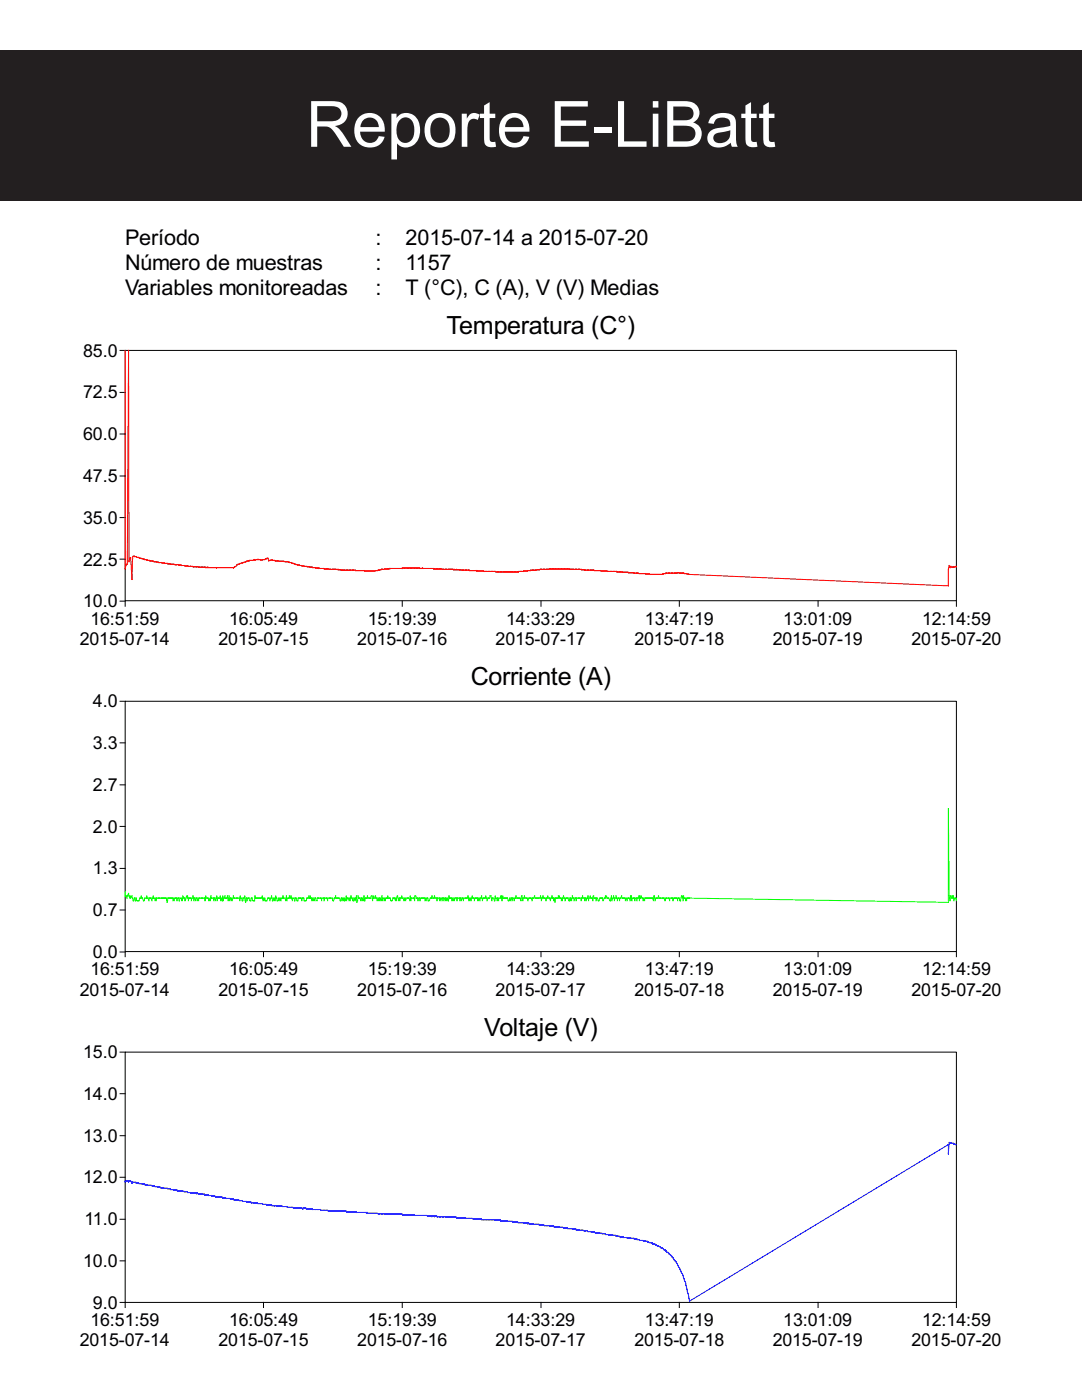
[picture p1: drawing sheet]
<svg xmlns="http://www.w3.org/2000/svg" width="216mm" height="279mm" viewBox="0 0 216 279" stroke-linecap="round" stroke-linejoin="round" font-family="sans-serif">
<path d="M0 10h215.9v30h-215.9z" fill="#231f20"/>
<g fill="none" stroke="#000" stroke-width=".2">
<path d="M24 78.3h1M24 69.9h1M25 69.9h165.8v50h-165.8zM24 95h1M24 86.6h1M24 120h1v1M24 111.6h1M24 103.3h1M52.6 120v1M80.3 120v1M107.9 120v1M135.6 120v1"/>
<path d="M163.2 120v1M190.8 120v1M24 140h1M25 140h165.8v49.9h-165.8zM24 156.6h1M24 148.3h1M24 173.3h1M24 164.9h1M24 190h1v.9M24 181.6h1M52.6 190v.9M80.3 190v.9"/>
<path d="M107.9 190v.9M135.6 190v.9M163.2 190v.9M190.8 190v.9M24 218.3h1M24 210h1M25 210h165.8v49.9h-165.8zM24 234.9h1M24 226.7h1M24 259.9h1v1M24 251.6h1M24 243.3h1"/>
<path d="M52.6 259.9v1M80.3 259.9v1M107.9 259.9v1M135.6 259.9v1M163.2 259.9v1M190.8 259.9v1"/>
</g>
<path d="M25 69.9v43.6l.1-.7 .3-.2 .3-42.7v42.2l.1-.5 .3-.3 .2 4.4 .2-4.6a1.56 1.56 0 0 1 1.4 .3l3.8 .9 6.8 .8 4.7 .3h3.4l.3-.3a4.2 4.2 0 0 1 2-.9l.9-.4 1.7-.2a3.3 3.3 0 0 0 2-.2l.1 .5a1.23 1.23 0 0 1 1.3 0l2.6 .2 2.7 .8 3.4 .6 3.9 .1 .6 .2 6.7 .2 1.3-.4 1.6-.1 6.6-.1 3.9 .2h2.9l.6 .2h1.9l3 .2 6.9 .1 4.3-.5 5.8-.1 9.4 .5 6.8 .6h2.3l.7-.2 2.6-.1 2 .3 51.8 2.3v-3.3l.2-.7 .2 .4 .1-.3 .2 .2 .9-.1" fill="none" stroke="#f00" stroke-width=".2"/>
<path d="M25 178v.8h.2l.1 .4 .4-.9 .2 .9 .1-.4 .1 .4 .2-.4 .3 .9 .2-.5 .2 .5 .2-.5 .1 .5h.5l.1-.5h.2l.1-.4 .4 .9h.2l.1-.5h.3l.1-.4 .4 .9 .1-.5h.3l.2 .5 .3-.9v.4h.3l.1 .5 .1-.5 .1 .5v-.5h2l.2 .9 .1-.9h1v.5l.1-.5 .1 .5 .1-.5h.4l.1 .5 .1-.5h.2l.1 .5 .2-.5h.3v.5l.1-.5 .1 .5 .1-.9 .2 .4h.1l.1 .5 .4-.9v.4l.1-.4 .2 .9 .1-.5h.4l.1 .5 .3-.9 .2 .9 .1-.5 .2 .5 .1-.5h.2l.1 .5 .1-.5 .1 .5 .1-.5h1.1l.2 .5 .1-.9v.4h.5l.1 .5 .2-.5 .1 .5 .1-.9 .1 .4h.4l.1 .5 .1-.5 .2 .5 .3-.9v.9l.1-.5h.5v-.4l.1 .9 .2-.5 .2 .5v-.9l.1 .9 .4-.9 .1 .4h.2l.2-.4 .2 .9 .1-.9 .1 .9 .2-.5 .1 .5 .1-.5 .1 .5 .3-.9 .1 .4h1.1v.5l.1-.9 .1 .4h.3l.1 .5 .1-.5h.2l.2-.4 .1 1.3 .1-.9 .2 .5 .1-.5h.3l.1 .5h.2l.1-.5h.2l.1 .5h.4l.1-.9 .1 .4h1.2l.1-.4 .2 .9 .1-.5 .1 .5 .1-.5 .1 .5h.4l.1-.5h.4v.5l.4-.9 .2 .9 .2-.5 .1 .5 .1-.5 .1 .5 .1-.9 .3 .9h.2v-.5l.1 .5 .2-.5 .1 .5 .1-.5v.5l.1-.5h.3l.1-.4 .1 .4h.3l.1 .5 .1-.9 .1 .9 .1-.5h.4v-.4l.1 .4 .3-.4 .2 .9 .1-.5h.3l.1 .5 .1-.5h.2l.2 .5h.1l.1-.5h.6l.1 .5 .2-.5h.2l.1 .5h.4l.1-.5h.4v-.4l.1 .4 .2-.4 .3 .9 .1-.5 .1 .5 .1-.5 .1 .5h.1l.1-.5h.2l.1 .5h.1l.1-.5h.8l.1 .5 .1-.5h.3l.1 .5 .1-.5h.5l.1 .5v-.5h.9l.1 .5h.1l.5-.9 .1 .4h.6l.2 .5 .2-.5 .1 .5 .1-.5 .2 .5 .1-.5 .1 .5v-.5l.2 .5 .2-.9 .1 .9 .1-.5h.2l.2 .5 .1-.5v.5l.2-.9 .4 .9v-.5l.1 .5 .3-.5 .1 .5 .2-.9 .1 1.3 .3-1.3v.4h.3l.2 .5 .1-.5 .1 .5 .2-.5 .2 .5v-.9l.1 .9 .2-.5h.3l.1-.4 .1 .4h.6l.1-.4h.2v.9l.3-.9 .1 .4h.1l.1-.4 .4 .9 .1-.5 .1 .5 .1-.5 .2 .5 .1-.5 .2 .5 .1-.9 .2 .9 .1-.5h.1l.1 .5 .1-.5 .1 .5 .1-.5h.3l.1-.4 .1 .4h.4l.1 .5h.3l.1-.5h.3l.2 .5 .1-.5 .1 .5 .1-.9 .3 .9 .1-.5 .2 .5v-.5h.3l.1-.4 .4 .9 .2-.5 .1 .5 .1-.5h.6l.2 .5 .1-.9 .1 .9v-.5h.6l.1 .5 .1-.9h.2l.1 .4h.2l.1 .5 .2-.5h.1l.1 .5 .1-.5h.9v.5l.1-.5 .1 .5 .1-.5h.2l.1 .5h.3l.2-.5h.2l.1-.4 .1 .4h.3l.1-.4 .1 .4h.3l.1 .5 .1-.5h.3l.1 .5 .1-.5 .2 .5 .1-.5h.2l.1 .5 .1-.5h.2l.1 .5 .1-.5 .1 .5 .1-.5 .1 .5 .1-.5 .2 .5 .1-.9 .1 .4h.4l.1 .5 .1-.5 .2 .5 .1-.5 .1 .5 .1-.5h.3l.1 .5 .1-.5h.4l.1 .5 .1-.5 .1 .5 .2-.5h.2l.1 .5v-.5h.7l.2-.4 .2 .9v-.5l.1 .5 .2-.5 .1 .5 .2-.9 .1 .4h.3l.1 .5v-.5h.5l.1 .5 .1-.5 .1 .5 .2-.5 .1 .5 .3-.9 .2 .9 .1-.5h.5v-.4l.3 .9 .2-.5h.3l.1-.4h.2l.1 .9 .1-.5h.4l.1 .5 .1-.9 .1 .4h.2l.1 .5 .1-.5 .2 .5 .1-.5h.2l.1-.4 .1 .4 .1-.4 .1 .9 .1-.9 .1 .4h.9l.1 .5h.2l.1-.5 .2 .5 .1-.5 .2 .5 .1-.5h.1l.2 .5 .4-.9v.4h.8l.1 .5 .2-.9 .2 .9 .3-.9 .1 .4h.5l.1 .5 .2-.5h.6l.1 .5 .1-.5h.2l.2-.4 .1 .4h1l.1-.4 .1 .9 .4-.9 .1 .4h.3l.2 .5 .3-.9 .1 .4h.3l.1 .5 .4-.9 .3 .9 .1-.5 .1 .9 .1-.9h.5l.1-.4 .1 .4 .1-.4 .1 .4h.2l.1 .5 .1-.5 .1 .5 .2-.9 .4 .9 .1-.5h.5l.1 .5h.1l.1-.5 .1 .5 .2-.5v.5l.2-.9 .4 .9 .1-.5h.2l.1 .5 .1-.5h.8l.1 .5 .2-.9 .1 .4h.3l.1 .5 .1-.5 .1 .5 .4-.9 .1 .9 .4-.9 .1 .4h.3l.1 .5 .1-.9 .1 .4h.4l.1 .5v-.5h.2l.2 .5h.1l.1-.5h.6l.2 .5 .4-.9 .1 .4 .1-.4 .2 .4h.3l.2 .5h.1l.2-.9 .1 .9 .3-.9 .2 .9 .3-.9 .3 .9 .1-.5h.2l.1 .5 .1-.5h.2l.1-.4 .1 .4h.6l.1 .5 .1-.5 .2 .5 .1-.5h.4l.1 .5 .1-.9 .1 .4 .1-.4 .1 .9 .1-.5h.4l.1 .5v-.5h.3l.1 .5 .1-.5h.1l.2-.4 .1 .9 .1-.9 .1 .4 .1-.4 .2 .4h.2l.1 .5v-.5l.2 .5 .1-.5h1.5l.2 .5 .1-.9 .2 .9 .1-.5h.5l.1-.4 .2 .4h.9l.2 .5 .1-.5h.7l.1 .5 .1-.5h.5l.1 .5 .2-.5h.6l.1 .5 .1-.5h.3v.5h.2l.2-.9h.1l.2 .9 .1-.9 .1 .4h.2l.1 .5 .1-.5 .1 .5 .1-.5h.5l51.6 .9v-18.7l.2 17.4 .2 .9 .1-.9 .2 .4 .2-.4 .1 .4v-.4l.1 .9 .2-.5h.3v.5" fill="none" stroke="#0f0" stroke-width=".2"/>
<path d="M190.8 228.4l-1.4-.4-.2 2.3v-1.9l-51.6 31.3-.1-.5a21.6 21.6 0 0 0-2.2-6.6l-.3-.5a6.7 6.7 0 0 0-2.2-2.4l-1.1-.9-.9-.3-.1-.2-.5-.1-.1-.1-.8-.2-.1-.2-1.5-.1-.1-.2-1-.1-.1-.2-2.1-.1-.1-.2-.4 .2-.4-.3h-.6v-.2l-2.1-.1-.1-.2-1.3-.2-.2 .1-.6-.2-1.3-.1-.1-.2-3.9-.4-.1-.2-5.6-.5-.1-.2h-1.9l-.1-.2-.2 .2-.1-.2-2.9-.2-.1-.1-2.3-.1-.1-.2-3.7-.1-.1-.2-4.9-.1-.1-.2-3.8-.1-.1-.1h-.3l-.1 .1-.1-.1h-.3l-.1 .1-.1-.1-5.8-.2v-.2l-7-.2-.1-.1v.1l-.2-.1-3.8-.1-.1-.2-5.1-.1-.1-.2-2.8-.1-.1-.2h-.5v.2l-.1-.2-.6-.1h-2.5l-.1-.2-4.8-.4-.1-.2-3.9-.4-.1-.2-1.6-.2-.1-.1-2.2-.2v-.2l-1.4-.1-.2-.1-1.9-.2-.1-.2h-1.3l-.1-.2-.2 .2-.1-.2-1.7-.1-.1-.2-1.9-.1-.1-.2-1.3-.1v-.2l-1.9-.1-.2-.2-1-.1-.2-.2-3.5-.5-.1-.1-.7-.1-.1 .2-.2-.4-.3-.1-.1 .3-.3-.3-.4 .1v.3" fill="none" stroke="#00f" stroke-width=".2"/>
<text font-size="14.2" fill="#fff" x="61.1" y="29.3">Reporte E-LiBatt</text>
<g font-size="5.6">
<text x="89.1" y="66.6">Temperatura (C°)</text>
<text x="93.9" y="136.7">Corriente (A)</text>
<text x="96.6" y="206.7">Voltaje (V)</text>
</g>
<g font-size="4.8">
<text x="25" y="48.9">Período</text>
<text x="25" y="53.8">Número de muestras</text>
<text x="74.9" y="48.9">:</text>
<text x="74.9" y="53.8">:</text>
<text x="80.9" y="48.9">2015-07-14 a 2015-07-20</text>
<text x="80.9" y="53.8">1157</text>
<text x="25" y="58.8">Variables monitoreadas</text>
<text x="74.9" y="58.8">:</text>
<text x="80.9" y="58.8">T (°C), C (A), V (V) Medias</text>
</g>
<g font-size="4">
<text x="16.6" y="71.2">85.0</text>
<text x="16.6" y="79.5">72.5</text>
<text x="16.6" y="87.9">60.0</text>
<text x="16.6" y="96.2">47.5</text>
<text x="16.6" y="104.5">35.0</text>
<text x="16.6" y="112.9">22.5</text>
<text x="16.6" y="121.2">10.0</text>
<text x="18" y="124.7">16:51:59</text>
<text x="45.7" y="124.7">16:05:49</text>
<text x="73.4" y="124.7">15:19:39</text>
<text x="101" y="124.7">14:33:29</text>
<text x="128.7" y="124.7">13:47:19</text>
<text x="156.3" y="124.7">13:01:09</text>
<text x="184" y="124.7">12:14:59</text>
<text x="15.9" y="128.7">2015-07-14</text>
<text x="43.6" y="128.7">2015-07-15</text>
<text x="71.3" y="128.7">2015-07-16</text>
<text x="98.9" y="128.7">2015-07-17</text>
<text x="126.6" y="128.7">2015-07-18</text>
<text x="154.2" y="128.7">2015-07-19</text>
<text x="181.9" y="128.7">2015-07-20</text>
<text x="18.5" y="141.1">4.0</text>
<text x="18.5" y="149.5">3.3</text>
<text x="18.5" y="157.8">2.7</text>
<text x="18.5" y="166.2">2.0</text>
<text x="18.5" y="174.5">1.3</text>
<text x="18.5" y="182.9">0.7</text>
<text x="18.5" y="191.2">0.0</text>
<text x="18" y="194.6">16:51:59</text>
<text x="45.7" y="194.6">16:05:49</text>
<text x="73.4" y="194.6">15:19:39</text>
<text x="101" y="194.6">14:33:29</text>
<text x="128.7" y="194.6">13:47:19</text>
<text x="156.3" y="194.6">13:01:09</text>
<text x="184" y="194.6">12:14:59</text>
<text x="15.9" y="198.7">2015-07-14</text>
<text x="43.6" y="198.7">2015-07-15</text>
<text x="71.3" y="198.7">2015-07-16</text>
<text x="98.9" y="198.7">2015-07-17</text>
<text x="126.6" y="198.7">2015-07-18</text>
<text x="154.2" y="198.7">2015-07-19</text>
<text x="181.9" y="198.7">2015-07-20</text>
<text x="16.6" y="211.2">15.0</text>
<text x="16.6" y="219.5">14.0</text>
<text x="16.6" y="227.8">13.0</text>
<text x="16.6" y="236.1">12.0</text>
<text x="16.8" y="244.5">11.0</text>
<text x="16.6" y="252.8">10.0</text>
<text x="18.5" y="261.2">9.0</text>
<text x="15.9" y="268.6">2015-07-14</text>
<text x="18" y="264.7">16:51:59</text>
<text x="43.6" y="268.6">2015-07-15</text>
<text x="45.7" y="264.7">16:05:49</text>
<text x="71.3" y="268.6">2015-07-16</text>
<text x="73.4" y="264.7">15:19:39</text>
<text x="98.9" y="268.6">2015-07-17</text>
<text x="101" y="264.7">14:33:29</text>
<text x="126.6" y="268.6">2015-07-18</text>
<text x="128.7" y="264.7">13:47:19</text>
<text x="154.2" y="268.6">2015-07-19</text>
<text x="156.3" y="264.7">13:01:09</text>
<text x="181.9" y="268.6">2015-07-20</text>
<text x="184" y="264.7">12:14:59</text>
</g>
</svg>
